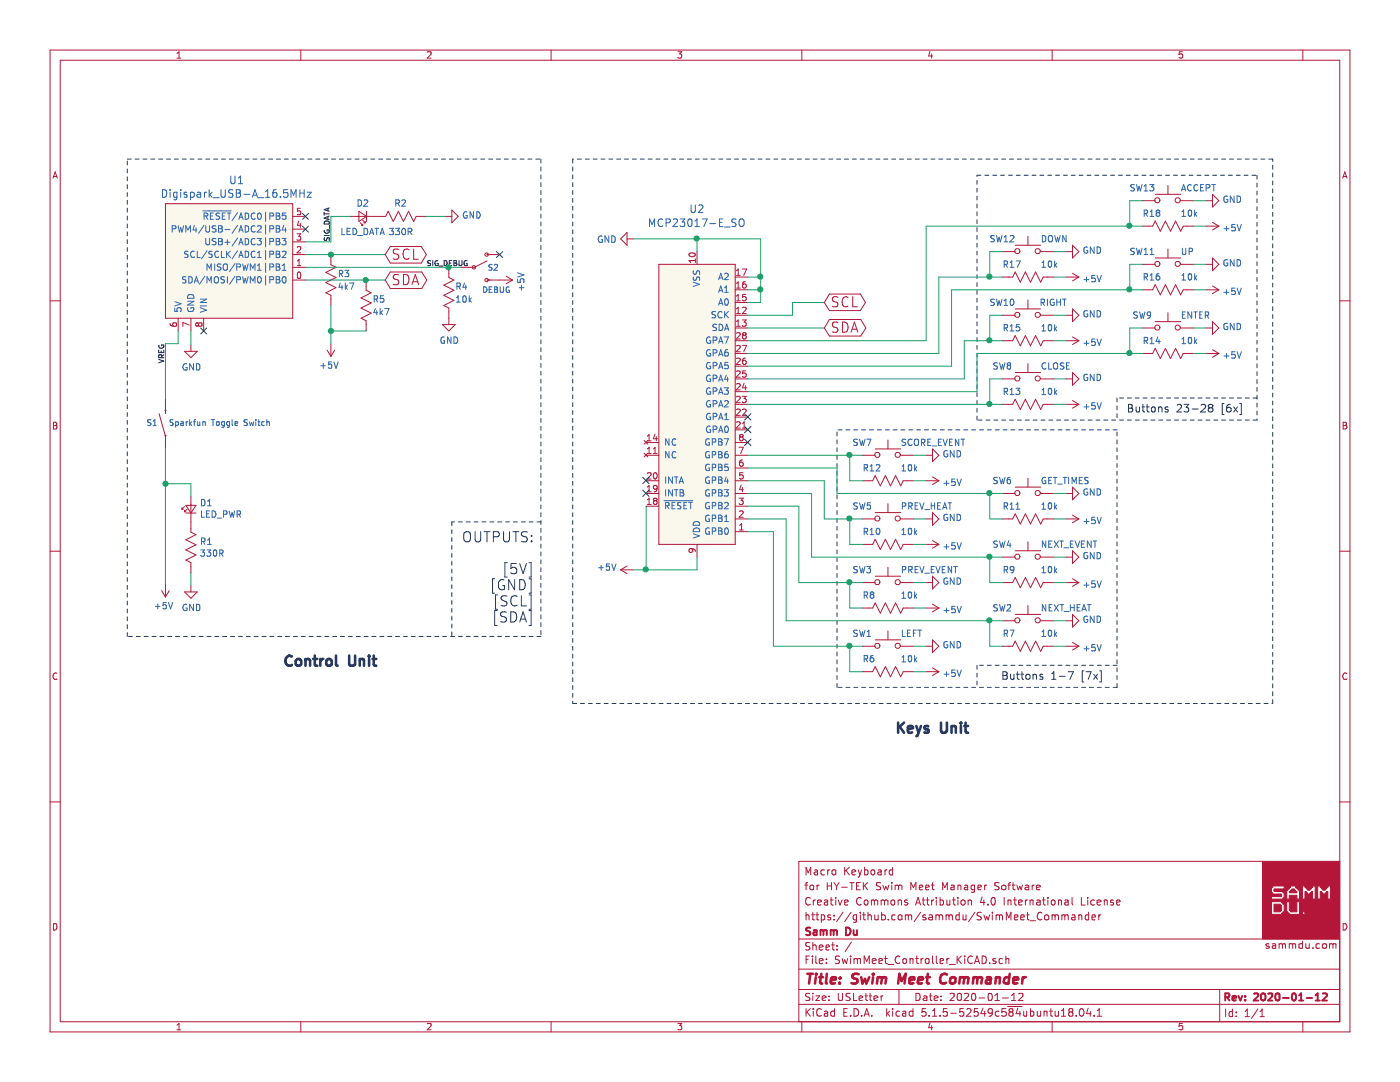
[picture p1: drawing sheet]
EESchema Schematic File Version 4
EELAYER 30 0
EELAYER END
$Descr USLetter 11000 8500
encoding utf-8
Sheet 1 1
Title "Swim Meet Commander"
Date "2020-01-12"
Rev "2020-01-12"
Comp "Samm Du"
Comment1 "https://github.com/sammdu/SwimMeet_Commander"
Comment2 "Creative Commons Attribution 4.0 International License"
Comment3 "for HY-TEK Swim Meet Manager Software"
Comment4 "Macro Keyboard"
$EndDescr
$Comp
L Digistump:Digispark_USB-A_16.5MHz U1
U 1 1
P 1800 2000
F 0 "U1" H 1858 2587 60  0000 C CNN
F 1 "Digispark_USB-A_16.5MHz" H 1858 2481 60  0000 C CNN
F 2 "Digistump:Digispark_USB-A" H 2550 2100 60  0001 L CNN
F 3 "http://digistump.com/products/1" H 2550 2200 60  0001 L CNN
F 4 "Integrated Circuits (ICs)" H 1800 2950 60  0001 L CNN "Category"
F 5 "http://www.microchip.com/mymicrochip/filehandler.aspx?ddocname=en589894" H 1800 3050 60  0001 L CNN "DK_Datasheet_Link"
F 6 "/product-detail/en/microchip-technology/ATTINY85-20SU/ATTINY85-20SU-ND/735470" H 1800 3150 60  0001 L CNN "DK_Detail_Page"
F 7 "IC MCU 8BIT 8KB FLASH 8SOIC" H 1800 3250 60  0001 L CNN "Description"
F 8 "Digispark" H 1800 3350 60  0001 L CNN "Manufacturer"
	1    1800 2000
	1    0    0    -1  
$EndComp
Wire Wire Line
	1500 2710 1500 2600
Wire Wire Line
	1300 3125 1300 2700
Wire Wire Line
	1300 2700 1400 2700
Wire Wire Line
	1400 2700 1400 2600
Wire Wire Line
	5475 1975 5475 1875
NoConn ~ 1600 2600
$Comp
L dk_Interface-I-O-Expanders:MCP23017-E_SO U2
U 1 1
P 5575 3575
F 0 "U2" H 5675 1645 60  0000 C CNN
F 1 "MCP23017-E_SO" H 5675 1755 60  0000 C CNN
F 2 "digikey-footprints:SOIC-28_W7.5mm" H 5775 3775 60  0001 L CNN
F 3 "http://www.microchip.com/mymicrochip/filehandler.aspx?ddocname=en023709" H 5775 3875 60  0001 L CNN
F 4 "MCP23017-E/SO-ND" H 5775 3975 60  0001 L CNN "Digi-Key_PN"
F 5 "MCP23017-E/SO" H 5775 4075 60  0001 L CNN "MPN"
F 6 "Integrated Circuits (ICs)" H 5775 4175 60  0001 L CNN "Category"
F 7 "Interface - I/O Expanders" H 5775 4275 60  0001 L CNN "Family"
F 8 "http://www.microchip.com/mymicrochip/filehandler.aspx?ddocname=en023709" H 5775 4375 60  0001 L CNN "DK_Datasheet_Link"
F 9 "/product-detail/en/microchip-technology/MCP23017-E-SO/MCP23017-E-SO-ND/894271" H 5775 4475 60  0001 L CNN "DK_Detail_Page"
F 10 "IC I/O EXPANDER I2C 16B 28SOIC" H 5775 4575 60  0001 L CNN "Description"
F 11 "Microchip Technology" H 5775 4675 60  0001 L CNN "Manufacturer"
F 12 "Active" H 5775 4775 60  0001 L CNN "Status"
	1    5575 3575
	-1   0    0    1   
$EndComp
Wire Wire Line
	4975 1875 5475 1875
Wire Wire Line
	5075 3975 5075 4475
Wire Wire Line
	5475 4375 5475 4475
Wire Wire Line
	5475 4475 5075 4475
Connection ~ 5075 4475
Wire Wire Line
	5475 1875 5975 1875
Wire Wire Line
	5975 1875 5975 2175
Wire Wire Line
	5975 2175 5875 2175
Connection ~ 5475 1875
Wire Wire Line
	5975 2175 5975 2275
Wire Wire Line
	5975 2275 5875 2275
Connection ~ 5975 2175
Wire Wire Line
	5975 2275 5975 2375
Wire Wire Line
	5975 2375 5875 2375
Connection ~ 5975 2275
NoConn ~ 5075 3775
NoConn ~ 5075 3875
Text GLabel 6475 2375 2    80   BiDi ~ 0
SCL
Text GLabel 6475 2575 2    80   BiDi ~ 0
SDA
Wire Wire Line
	2400 2000 2600 2000
Text GLabel 3025 2000 2    80   BiDi ~ 0
SCL
Text GLabel 3025 2200 2    80   BiDi ~ 0
SDA
$Comp
L SAMM_Misc:R_US R3
U 1 1
P 2600 2200
F 0 "R3" H 2650 2250 50  0000 L CNN
F 1 "4k7" H 2650 2150 50  0000 L CNN
F 2 "Resistor_SMD:R_0805_2012Metric_Pad1.15x1.40mm_HandSolder" V 2530 2200 50  0001 C CNN
F 3 "~" H 2600 2200 50  0001 C CNN
	1    2600 2200
	1    0    0    -1  
$EndComp
$Comp
L SAMM_Misc:R_US R5
U 1 1
P 2875 2400
F 0 "R5" H 2925 2450 50  0000 L CNN
F 1 "4k7" H 2925 2350 50  0000 L CNN
F 2 "Resistor_SMD:R_0805_2012Metric_Pad1.15x1.40mm_HandSolder" V 2805 2400 50  0001 C CNN
F 3 "~" H 2875 2400 50  0001 C CNN
	1    2875 2400
	1    0    0    -1  
$EndComp
Wire Wire Line
	2600 2400 2600 2600
Connection ~ 2600 2600
Wire Wire Line
	2600 2600 2600 2700
Wire Wire Line
	1300 3525 1300 3800
$Comp
L Device:LED_Small D1
U 1 1
P 1500 4000
F 0 "D1" V 1546 3932 50  0000 R CNN
F 1 "LED_PWR" V 1455 3932 50  0000 R CNN
F 2 "LED_THT:LED_D5.0mm" V 1500 4000 50  0001 C CNN
F 3 "~" V 1500 4000 50  0001 C CNN
	1    1500 4000
	0    -1   -1   0   
$EndComp
Wire Wire Line
	1500 3800 1300 3800
$Comp
L SAMM_Misc:R_US R2
U 1 1
P 3150 1700
F 0 "R2" V 3250 1650 50  0000 L CNN
F 1 "330R" V 3025 1600 50  0000 L CNN
F 2 "Resistor_SMD:R_0805_2012Metric_Pad1.15x1.40mm_HandSolder" V 3080 1700 50  0001 C CNN
F 3 "~" H 3150 1700 50  0001 C CNN
	1    3150 1700
	0    -1   -1   0   
$EndComp
Wire Wire Line
	2400 1900 2600 1900
Wire Wire Line
	3500 1700 3350 1700
Wire Notes Line
	1000 5000 1000 1250
Wire Notes Line
	1000 1250 4250 1250
Wire Notes Line
	4250 1250 4250 5000
Wire Notes Line
	4250 5000 1000 5000
Text Notes 4200 4900 2    80   ~ 0
OUTPUTS:\n\n    [5V]\n    [GND]\n    [SCL]\n    [SDA]
$Comp
L Switch:SW_Push SW7
U 1 1
P 6975 3575
F 0 "SW7" H 6775 3675 50  0000 C CNN
F 1 "SCORE_EVENT" H 7075 3675 50  0000 L CNN
F 2 "SAMM_Misc:SW_KeySwitch_KS1100_E-SWITCH" H 6975 3775 50  0001 C CNN
F 3 "~" H 6975 3775 50  0001 C CNN
	1    6975 3575
	1    0    0    -1  
$EndComp
$Comp
L SAMM_Misc:R_US R12
U 1 1
P 6975 3775
F 0 "R12" V 6875 3575 50  0000 L CNN
F 1 "10k" V 6875 3875 50  0000 L CNN
F 2 "Resistor_SMD:R_0805_2012Metric_Pad1.15x1.40mm_HandSolder" V 6905 3775 50  0001 C CNN
F 3 "~" H 6975 3775 50  0001 C CNN
	1    6975 3775
	0    1    1    0   
$EndComp
Wire Wire Line
	6775 3775 6675 3775
Wire Wire Line
	6675 3775 6675 3575
Wire Wire Line
	6675 3575 6775 3575
Connection ~ 6675 3575
Wire Wire Line
	7275 3775 7175 3775
Wire Wire Line
	7275 3575 7175 3575
$Comp
L Switch:SW_Push SW5
U 1 1
P 6975 4075
F 0 "SW5" H 6775 4175 50  0000 C CNN
F 1 "PREV_HEAT" H 7075 4175 50  0000 L CNN
F 2 "SAMM_Misc:SW_KeySwitch_KS1100_E-SWITCH" H 6975 4275 50  0001 C CNN
F 3 "~" H 6975 4275 50  0001 C CNN
	1    6975 4075
	1    0    0    -1  
$EndComp
$Comp
L SAMM_Misc:R_US R10
U 1 1
P 6975 4275
F 0 "R10" V 6875 4075 50  0000 L CNN
F 1 "10k" V 6875 4375 50  0000 L CNN
F 2 "Resistor_SMD:R_0805_2012Metric_Pad1.15x1.40mm_HandSolder" V 6905 4275 50  0001 C CNN
F 3 "~" H 6975 4275 50  0001 C CNN
	1    6975 4275
	0    1    1    0   
$EndComp
Wire Wire Line
	6775 4275 6675 4275
Wire Wire Line
	6675 4275 6675 4075
Wire Wire Line
	6675 4075 6775 4075
Connection ~ 6675 4075
Wire Wire Line
	7275 4275 7175 4275
Wire Wire Line
	7275 4075 7175 4075
$Comp
L Switch:SW_Push SW3
U 1 1
P 6975 4575
F 0 "SW3" H 6775 4675 50  0000 C CNN
F 1 "PREV_EVENT" H 7075 4675 50  0000 L CNN
F 2 "SAMM_Misc:SW_KeySwitch_KS1100_E-SWITCH" H 6975 4775 50  0001 C CNN
F 3 "~" H 6975 4775 50  0001 C CNN
	1    6975 4575
	1    0    0    -1  
$EndComp
$Comp
L SAMM_Misc:R_US R8
U 1 1
P 6975 4775
F 0 "R8" V 6875 4575 50  0000 L CNN
F 1 "10k" V 6875 4875 50  0000 L CNN
F 2 "Resistor_SMD:R_0805_2012Metric_Pad1.15x1.40mm_HandSolder" V 6905 4775 50  0001 C CNN
F 3 "~" H 6975 4775 50  0001 C CNN
	1    6975 4775
	0    1    1    0   
$EndComp
Wire Wire Line
	6775 4775 6675 4775
Wire Wire Line
	6675 4775 6675 4575
Wire Wire Line
	6675 4575 6775 4575
Connection ~ 6675 4575
Wire Wire Line
	7275 4775 7175 4775
Wire Wire Line
	7275 4575 7175 4575
$Comp
L Switch:SW_Push SW1
U 1 1
P 6975 5075
F 0 "SW1" H 6775 5175 50  0000 C CNN
F 1 "LEFT" H 7075 5175 50  0000 L CNN
F 2 "SAMM_Misc:SW_KeySwitch_KS1100_E-SWITCH" H 6975 5275 50  0001 C CNN
F 3 "~" H 6975 5275 50  0001 C CNN
	1    6975 5075
	1    0    0    -1  
$EndComp
$Comp
L SAMM_Misc:R_US R6
U 1 1
P 6975 5275
F 0 "R6" V 6875 5075 50  0000 L CNN
F 1 "10k" V 6875 5375 50  0000 L CNN
F 2 "Resistor_SMD:R_0805_2012Metric_Pad1.15x1.40mm_HandSolder" V 6905 5275 50  0001 C CNN
F 3 "~" H 6975 5275 50  0001 C CNN
	1    6975 5275
	0    1    1    0   
$EndComp
Wire Wire Line
	6775 5275 6675 5275
Wire Wire Line
	6675 5275 6675 5075
Wire Wire Line
	6675 5075 6775 5075
Connection ~ 6675 5075
Wire Wire Line
	7275 5275 7175 5275
Wire Wire Line
	7275 5075 7175 5075
$Comp
L Switch:SW_Push SW6
U 1 1
P 8075 3875
F 0 "SW6" H 7875 3975 50  0000 C CNN
F 1 "GET_TIMES" H 8175 3975 50  0000 L CNN
F 2 "SAMM_Misc:SW_KeySwitch_KS1100_E-SWITCH" H 8075 4075 50  0001 C CNN
F 3 "~" H 8075 4075 50  0001 C CNN
	1    8075 3875
	1    0    0    -1  
$EndComp
$Comp
L SAMM_Misc:R_US R11
U 1 1
P 8075 4075
F 0 "R11" V 7975 3875 50  0000 L CNN
F 1 "10k" V 7975 4175 50  0000 L CNN
F 2 "Resistor_SMD:R_0805_2012Metric_Pad1.15x1.40mm_HandSolder" V 8005 4075 50  0001 C CNN
F 3 "~" H 8075 4075 50  0001 C CNN
	1    8075 4075
	0    1    1    0   
$EndComp
Wire Wire Line
	7875 4075 7775 4075
Wire Wire Line
	7775 4075 7775 3875
Wire Wire Line
	7775 3875 7875 3875
Connection ~ 7775 3875
Wire Wire Line
	8375 4075 8275 4075
Wire Wire Line
	8375 3875 8275 3875
$Comp
L Switch:SW_Push SW4
U 1 1
P 8075 4375
F 0 "SW4" H 7875 4475 50  0000 C CNN
F 1 "NEXT_EVENT" H 8175 4475 50  0000 L CNN
F 2 "SAMM_Misc:SW_KeySwitch_KS1100_E-SWITCH" H 8075 4575 50  0001 C CNN
F 3 "~" H 8075 4575 50  0001 C CNN
	1    8075 4375
	1    0    0    -1  
$EndComp
$Comp
L SAMM_Misc:R_US R9
U 1 1
P 8075 4575
F 0 "R9" V 7975 4375 50  0000 L CNN
F 1 "10k" V 7975 4675 50  0000 L CNN
F 2 "Resistor_SMD:R_0805_2012Metric_Pad1.15x1.40mm_HandSolder" V 8005 4575 50  0001 C CNN
F 3 "~" H 8075 4575 50  0001 C CNN
	1    8075 4575
	0    1    1    0   
$EndComp
Wire Wire Line
	7875 4575 7775 4575
Wire Wire Line
	7775 4575 7775 4375
Wire Wire Line
	7775 4375 7875 4375
Connection ~ 7775 4375
Wire Wire Line
	8375 4575 8275 4575
Wire Wire Line
	8375 4375 8275 4375
$Comp
L Switch:SW_Push SW2
U 1 1
P 8075 4875
F 0 "SW2" H 7875 4975 50  0000 C CNN
F 1 "NEXT_HEAT" H 8175 4975 50  0000 L CNN
F 2 "SAMM_Misc:SW_KeySwitch_KS1100_E-SWITCH" H 8075 5075 50  0001 C CNN
F 3 "~" H 8075 5075 50  0001 C CNN
	1    8075 4875
	1    0    0    -1  
$EndComp
$Comp
L SAMM_Misc:R_US R7
U 1 1
P 8075 5075
F 0 "R7" V 7975 4875 50  0000 L CNN
F 1 "10k" V 7975 5175 50  0000 L CNN
F 2 "Resistor_SMD:R_0805_2012Metric_Pad1.15x1.40mm_HandSolder" V 8005 5075 50  0001 C CNN
F 3 "~" H 8075 5075 50  0001 C CNN
	1    8075 5075
	0    1    1    0   
$EndComp
Wire Wire Line
	7875 5075 7775 5075
Wire Wire Line
	7775 5075 7775 4875
Wire Wire Line
	7775 4875 7875 4875
Connection ~ 7775 4875
Wire Wire Line
	8375 5075 8275 5075
Wire Wire Line
	8375 4875 8275 4875
Wire Wire Line
	5875 3575 6675 3575
Wire Wire Line
	5875 3675 6575 3675
Wire Wire Line
	6575 3675 6575 3875
Wire Wire Line
	6575 3875 7775 3875
Wire Wire Line
	5875 3775 6475 3775
Wire Wire Line
	6475 3775 6475 4075
Wire Wire Line
	6475 4075 6675 4075
Wire Wire Line
	5875 3875 6375 3875
Wire Wire Line
	6375 3875 6375 4375
Wire Wire Line
	6375 4375 7775 4375
Wire Wire Line
	5875 3975 6275 3975
Wire Wire Line
	6275 3975 6275 4575
Wire Wire Line
	6275 4575 6675 4575
Wire Wire Line
	5875 4075 6175 4075
Wire Wire Line
	6175 4075 6175 4875
Wire Wire Line
	6175 4875 7775 4875
Wire Wire Line
	5875 4175 6075 4175
Wire Wire Line
	6075 4175 6075 5075
Wire Wire Line
	6075 5075 6675 5075
$Comp
L Switch:SW_Push SW12
U 1 1
P 8075 1975
F 0 "SW12" H 7875 2075 50  0000 C CNN
F 1 "DOWN" H 8175 2075 50  0000 L CNN
F 2 "SAMM_Misc:SW_KeySwitch_KS1100_E-SWITCH" H 8075 2175 50  0001 C CNN
F 3 "~" H 8075 2175 50  0001 C CNN
	1    8075 1975
	1    0    0    -1  
$EndComp
$Comp
L SAMM_Misc:R_US R17
U 1 1
P 8075 2175
F 0 "R17" V 7975 1975 50  0000 L CNN
F 1 "10k" V 7975 2275 50  0000 L CNN
F 2 "Resistor_SMD:R_0805_2012Metric_Pad1.15x1.40mm_HandSolder" V 8005 2175 50  0001 C CNN
F 3 "~" H 8075 2175 50  0001 C CNN
	1    8075 2175
	0    1    1    0   
$EndComp
Wire Wire Line
	7875 2175 7775 2175
Wire Wire Line
	7775 2175 7775 1975
Wire Wire Line
	7775 1975 7875 1975
Wire Wire Line
	8375 2175 8275 2175
Wire Wire Line
	8375 1975 8275 1975
$Comp
L Switch:SW_Push SW10
U 1 1
P 8075 2475
F 0 "SW10" H 7875 2575 50  0000 C CNN
F 1 "RIGHT" H 8275 2575 50  0000 C CNN
F 2 "SAMM_Misc:SW_KeySwitch_KS1100_E-SWITCH" H 8075 2675 50  0001 C CNN
F 3 "~" H 8075 2675 50  0001 C CNN
	1    8075 2475
	1    0    0    -1  
$EndComp
$Comp
L SAMM_Misc:R_US R15
U 1 1
P 8075 2675
F 0 "R15" V 7975 2475 50  0000 L CNN
F 1 "10k" V 7975 2775 50  0000 L CNN
F 2 "Resistor_SMD:R_0805_2012Metric_Pad1.15x1.40mm_HandSolder" V 8005 2675 50  0001 C CNN
F 3 "~" H 8075 2675 50  0001 C CNN
	1    8075 2675
	0    1    1    0   
$EndComp
Wire Wire Line
	7875 2675 7775 2675
Wire Wire Line
	7775 2675 7775 2475
Wire Wire Line
	7775 2475 7875 2475
Wire Wire Line
	8375 2675 8275 2675
Wire Wire Line
	8375 2475 8275 2475
$Comp
L Switch:SW_Push SW8
U 1 1
P 8075 2975
F 0 "SW8" H 7875 3075 50  0000 C CNN
F 1 "CLOSE" H 8175 3075 50  0000 L CNN
F 2 "SAMM_Misc:SW_KeySwitch_KS1100_E-SWITCH" H 8075 3175 50  0001 C CNN
F 3 "~" H 8075 3175 50  0001 C CNN
	1    8075 2975
	1    0    0    -1  
$EndComp
$Comp
L SAMM_Misc:R_US R13
U 1 1
P 8075 3175
F 0 "R13" V 7975 2975 50  0000 L CNN
F 1 "10k" V 7975 3275 50  0000 L CNN
F 2 "Resistor_SMD:R_0805_2012Metric_Pad1.15x1.40mm_HandSolder" V 8005 3175 50  0001 C CNN
F 3 "~" H 8075 3175 50  0001 C CNN
	1    8075 3175
	0    1    1    0   
$EndComp
Wire Wire Line
	7875 3175 7775 3175
Wire Wire Line
	7775 3175 7775 2975
Wire Wire Line
	7775 2975 7875 2975
Wire Wire Line
	8375 3175 8275 3175
Wire Wire Line
	8375 2975 8275 2975
$Comp
L Switch:SW_Push SW13
U 1 1
P 9175 1575
F 0 "SW13" H 8975 1675 50  0000 C CNN
F 1 "ACCEPT" H 9275 1675 50  0000 L CNN
F 2 "SAMM_Misc:SW_KeySwitch_KS1100_E-SWITCH" H 9175 1775 50  0001 C CNN
F 3 "~" H 9175 1775 50  0001 C CNN
	1    9175 1575
	1    0    0    -1  
$EndComp
$Comp
L SAMM_Misc:R_US R18
U 1 1
P 9175 1775
F 0 "R18" V 9075 1575 50  0000 L CNN
F 1 "10k" V 9075 1875 50  0000 L CNN
F 2 "Resistor_SMD:R_0805_2012Metric_Pad1.15x1.40mm_HandSolder" V 9105 1775 50  0001 C CNN
F 3 "~" H 9175 1775 50  0001 C CNN
	1    9175 1775
	0    1    1    0   
$EndComp
Wire Wire Line
	8875 1775 8875 1575
Wire Wire Line
	8875 1575 8975 1575
Wire Wire Line
	9475 1775 9375 1775
Wire Wire Line
	9475 1575 9375 1575
$Comp
L Switch:SW_Push SW11
U 1 1
P 9175 2075
F 0 "SW11" H 8975 2175 50  0000 C CNN
F 1 "UP" H 9275 2175 50  0000 L CNN
F 2 "SAMM_Misc:SW_KeySwitch_KS1100_E-SWITCH" H 9175 2275 50  0001 C CNN
F 3 "~" H 9175 2275 50  0001 C CNN
	1    9175 2075
	1    0    0    -1  
$EndComp
$Comp
L SAMM_Misc:R_US R16
U 1 1
P 9175 2275
F 0 "R16" V 9075 2075 50  0000 L CNN
F 1 "10k" V 9075 2375 50  0000 L CNN
F 2 "Resistor_SMD:R_0805_2012Metric_Pad1.15x1.40mm_HandSolder" V 9105 2275 50  0001 C CNN
F 3 "~" H 9175 2275 50  0001 C CNN
	1    9175 2275
	0    1    1    0   
$EndComp
Wire Wire Line
	8975 2275 8875 2275
Wire Wire Line
	8875 2275 8875 2075
Wire Wire Line
	8875 2075 8975 2075
Wire Wire Line
	9475 2275 9375 2275
Wire Wire Line
	9475 2075 9375 2075
$Comp
L Switch:SW_Push SW9
U 1 1
P 9175 2575
F 0 "SW9" H 8975 2675 50  0000 C CNN
F 1 "ENTER" H 9275 2675 50  0000 L CNN
F 2 "SAMM_Misc:SW_KeySwitch_KS1100_E-SWITCH" H 9175 2775 50  0001 C CNN
F 3 "~" H 9175 2775 50  0001 C CNN
	1    9175 2575
	1    0    0    -1  
$EndComp
$Comp
L SAMM_Misc:R_US R14
U 1 1
P 9175 2775
F 0 "R14" V 9075 2575 50  0000 L CNN
F 1 "10k" V 9075 2875 50  0000 L CNN
F 2 "Resistor_SMD:R_0805_2012Metric_Pad1.15x1.40mm_HandSolder" V 9105 2775 50  0001 C CNN
F 3 "~" H 9175 2775 50  0001 C CNN
	1    9175 2775
	0    1    1    0   
$EndComp
Wire Wire Line
	8975 2775 8875 2775
Wire Wire Line
	8875 2775 8875 2575
Wire Wire Line
	8875 2575 8975 2575
Wire Wire Line
	9475 2775 9375 2775
Wire Wire Line
	9475 2575 9375 2575
Wire Wire Line
	8875 1775 8975 1775
Connection ~ 8875 1775
Wire Wire Line
	7275 1775 8875 1775
Wire Wire Line
	7275 2675 7275 1775
Wire Wire Line
	5875 2675 7275 2675
Connection ~ 7775 2175
Wire Wire Line
	7375 2175 7775 2175
Wire Wire Line
	7375 2775 7375 2175
Wire Wire Line
	5875 2775 7375 2775
Wire Wire Line
	7475 2875 5875 2875
Wire Wire Line
	7475 2275 7475 2875
Connection ~ 8875 2275
Wire Wire Line
	8875 2275 7475 2275
Connection ~ 7775 2675
Wire Wire Line
	7575 2675 7775 2675
Wire Wire Line
	7575 2975 7575 2675
Wire Wire Line
	5875 2975 7575 2975
Wire Wire Line
	7675 3075 5875 3075
Wire Wire Line
	7675 2775 7675 3075
Connection ~ 8875 2775
Wire Wire Line
	8875 2775 7675 2775
Connection ~ 7775 3175
Wire Wire Line
	7775 3175 5875 3175
Wire Notes Line
	8775 5400 6575 5400
Wire Notes Line
	6575 5400 6575 3375
Wire Notes Line
	7675 3300 7675 1375
Wire Notes Line
	7675 1375 9875 1375
Wire Notes Line
	9875 1375 9875 3300
Wire Notes Line
	4250 4100 3550 4100
Wire Notes Line
	3550 4100 3550 5000
Wire Notes Line
	8775 5225 7675 5225
Wire Notes Line
	7675 5225 7675 5400
Wire Notes Line
	9875 3125 8775 3125
Text Notes 8675 5350 2    60   ~ 0
Buttons 1-7 [7x]
Text Notes 9775 3250 2    60   ~ 0
Buttons 23-28 [6x]
NoConn ~ 5875 3475
NoConn ~ 5875 3275
NoConn ~ 5875 3375
Text Notes 2975 5250 2    80   ~ 16
Control Unit
Text Notes 7625 5775 2    80   ~ 16
Keys Unit
$Comp
L Device:LED_Small D2
U 1 1
P 2850 1700
F 0 "D2" H 2850 1600 50  0000 C CNN
F 1 "LED_DATA" H 2850 1825 50  0000 C CNN
F 2 "LED_THT:LED_D5.0mm" V 2850 1700 50  0001 C CNN
F 3 "~" V 2850 1700 50  0001 C CNN
	1    2850 1700
	-1   0    0    1   
$EndComp
NoConn ~ 2400 1700
NoConn ~ 2400 1800
$Comp
L SparkFun-Switches:ROCKER_SWITCH-SPST_PTH_RIGHT_ANGLE S1
U 1 1
P 1300 3325
F 0 "S1" V 1300 3385 45  0000 L CNN
F 1 "Sparkfun Toggle Switch" V 1300 2495 45  0000 L CNN
F 2 "spk_Switches:TOGGLE_PANEL_COM-09276" H 1300 3525 20  0001 C CNN
F 3 "" H 1300 3325 50  0001 C CNN
F 4 "SWCH-08863" V 1420 2625 60  0001 L CNN "Field4"
	1    1300 3325
	0    -1   -1   0   
$EndComp
Wire Wire Line
	2600 1900 2600 1700
Wire Wire Line
	2600 1700 2750 1700
$Comp
L power:+5V #PWR0101
U 1 1
P 1300 4590
F 0 "#PWR0101" H 1300 4440 50  0001 C CNN
F 1 "+5V" H 1315 4763 50  0000 C CNN
F 2 "" H 1300 4590 50  0001 C CNN
F 3 "" H 1300 4590 50  0001 C CNN
	1    1300 4590
	-1   0    0    1   
$EndComp
Wire Wire Line
	1300 3800 1300 4590
Connection ~ 1300 3800
$Comp
L power:GND #PWR0102
U 1 1
P 1500 4600
F 0 "#PWR0102" H 1500 4350 50  0001 C CNN
F 1 "GND" H 1505 4427 50  0000 C CNN
F 2 "" H 1500 4600 50  0001 C CNN
F 3 "" H 1500 4600 50  0001 C CNN
	1    1500 4600
	1    0    0    -1  
$EndComp
$Comp
L power:GND #PWR0103
U 1 1
P 1500 2710
F 0 "#PWR0103" H 1500 2460 50  0001 C CNN
F 1 "GND" H 1505 2537 50  0000 C CNN
F 2 "" H 1500 2710 50  0001 C CNN
F 3 "" H 1500 2710 50  0001 C CNN
	1    1500 2710
	1    0    0    -1  
$EndComp
$Comp
L SAMM_Misc:R_US R1
U 1 1
P 1500 4300
F 0 "R1" H 1568 4346 50  0000 L CNN
F 1 "330R" H 1568 4255 50  0000 L CNN
F 2 "Resistor_SMD:R_0805_2012Metric_Pad1.15x1.40mm_HandSolder" V 1430 4300 50  0001 C CNN
F 3 "~" H 1500 4300 50  0001 C CNN
	1    1500 4300
	1    0    0    -1  
$EndComp
Wire Wire Line
	1500 4500 1500 4600
$Comp
L power:+5V #PWR0104
U 1 1
P 2600 2700
F 0 "#PWR0104" H 2600 2550 50  0001 C CNN
F 1 "+5V" H 2615 2873 50  0000 C CNN
F 2 "" H 2600 2700 50  0001 C CNN
F 3 "" H 2600 2700 50  0001 C CNN
	1    2600 2700
	-1   0    0    1   
$EndComp
$Comp
L power:GND #PWR0105
U 1 1
P 4975 1875
F 0 "#PWR0105" H 4975 1625 50  0001 C CNN
F 1 "GND" V 4980 1747 50  0000 R CNN
F 2 "" H 4975 1875 50  0001 C CNN
F 3 "" H 4975 1875 50  0001 C CNN
	1    4975 1875
	0    1    1    0   
$EndComp
$Comp
L power:GND #PWR0106
U 1 1
P 3500 1700
F 0 "#PWR0106" H 3500 1450 50  0001 C CNN
F 1 "GND" V 3505 1572 50  0000 R CNN
F 2 "" H 3500 1700 50  0001 C CNN
F 3 "" H 3500 1700 50  0001 C CNN
	1    3500 1700
	0    -1   -1   0   
$EndComp
Wire Wire Line
	5075 4475 4975 4475
$Comp
L power:+5V #PWR0107
U 1 1
P 4975 4475
F 0 "#PWR0107" H 4975 4325 50  0001 C CNN
F 1 "+5V" V 4990 4603 50  0000 L CNN
F 2 "" H 4975 4475 50  0001 C CNN
F 3 "" H 4975 4475 50  0001 C CNN
	1    4975 4475
	0    -1   -1   0   
$EndComp
$Comp
L power:GND #PWR0108
U 1 1
P 7275 5075
F 0 "#PWR0108" H 7275 4825 50  0001 C CNN
F 1 "GND" V 7280 4947 50  0000 R CNN
F 2 "" H 7275 5075 50  0001 C CNN
F 3 "" H 7275 5075 50  0001 C CNN
	1    7275 5075
	0    -1   -1   0   
$EndComp
$Comp
L power:GND #PWR0109
U 1 1
P 7275 4575
F 0 "#PWR0109" H 7275 4325 50  0001 C CNN
F 1 "GND" V 7280 4447 50  0000 R CNN
F 2 "" H 7275 4575 50  0001 C CNN
F 3 "" H 7275 4575 50  0001 C CNN
	1    7275 4575
	0    -1   -1   0   
$EndComp
$Comp
L power:GND #PWR0110
U 1 1
P 7275 4075
F 0 "#PWR0110" H 7275 3825 50  0001 C CNN
F 1 "GND" V 7280 3947 50  0000 R CNN
F 2 "" H 7275 4075 50  0001 C CNN
F 3 "" H 7275 4075 50  0001 C CNN
	1    7275 4075
	0    -1   -1   0   
$EndComp
$Comp
L power:GND #PWR0111
U 1 1
P 7275 3575
F 0 "#PWR0111" H 7275 3325 50  0001 C CNN
F 1 "GND" V 7280 3447 50  0000 R CNN
F 2 "" H 7275 3575 50  0001 C CNN
F 3 "" H 7275 3575 50  0001 C CNN
	1    7275 3575
	0    -1   -1   0   
$EndComp
$Comp
L power:GND #PWR0112
U 1 1
P 8375 3875
F 0 "#PWR0112" H 8375 3625 50  0001 C CNN
F 1 "GND" V 8380 3747 50  0000 R CNN
F 2 "" H 8375 3875 50  0001 C CNN
F 3 "" H 8375 3875 50  0001 C CNN
	1    8375 3875
	0    -1   -1   0   
$EndComp
$Comp
L power:GND #PWR0113
U 1 1
P 8375 4375
F 0 "#PWR0113" H 8375 4125 50  0001 C CNN
F 1 "GND" V 8380 4247 50  0000 R CNN
F 2 "" H 8375 4375 50  0001 C CNN
F 3 "" H 8375 4375 50  0001 C CNN
	1    8375 4375
	0    -1   -1   0   
$EndComp
$Comp
L power:GND #PWR0114
U 1 1
P 8375 4875
F 0 "#PWR0114" H 8375 4625 50  0001 C CNN
F 1 "GND" V 8380 4747 50  0000 R CNN
F 2 "" H 8375 4875 50  0001 C CNN
F 3 "" H 8375 4875 50  0001 C CNN
	1    8375 4875
	0    -1   -1   0   
$EndComp
Text Label 1300 2700 3    40   ~ 0
VREG
$Comp
L power:GND #PWR0115
U 1 1
P 8375 1975
F 0 "#PWR0115" H 8375 1725 50  0001 C CNN
F 1 "GND" V 8380 1847 50  0000 R CNN
F 2 "" H 8375 1975 50  0001 C CNN
F 3 "" H 8375 1975 50  0001 C CNN
	1    8375 1975
	0    -1   -1   0   
$EndComp
$Comp
L power:GND #PWR0116
U 1 1
P 8375 2475
F 0 "#PWR0116" H 8375 2225 50  0001 C CNN
F 1 "GND" V 8380 2347 50  0000 R CNN
F 2 "" H 8375 2475 50  0001 C CNN
F 3 "" H 8375 2475 50  0001 C CNN
	1    8375 2475
	0    -1   -1   0   
$EndComp
$Comp
L power:GND #PWR0117
U 1 1
P 8375 2975
F 0 "#PWR0117" H 8375 2725 50  0001 C CNN
F 1 "GND" V 8380 2847 50  0000 R CNN
F 2 "" H 8375 2975 50  0001 C CNN
F 3 "" H 8375 2975 50  0001 C CNN
	1    8375 2975
	0    -1   -1   0   
$EndComp
$Comp
L power:GND #PWR0118
U 1 1
P 9475 2575
F 0 "#PWR0118" H 9475 2325 50  0001 C CNN
F 1 "GND" V 9480 2447 50  0000 R CNN
F 2 "" H 9475 2575 50  0001 C CNN
F 3 "" H 9475 2575 50  0001 C CNN
	1    9475 2575
	0    -1   -1   0   
$EndComp
$Comp
L power:GND #PWR0119
U 1 1
P 9475 2075
F 0 "#PWR0119" H 9475 1825 50  0001 C CNN
F 1 "GND" V 9480 1947 50  0000 R CNN
F 2 "" H 9475 2075 50  0001 C CNN
F 3 "" H 9475 2075 50  0001 C CNN
	1    9475 2075
	0    -1   -1   0   
$EndComp
$Comp
L power:GND #PWR0120
U 1 1
P 9475 1575
F 0 "#PWR0120" H 9475 1325 50  0001 C CNN
F 1 "GND" V 9480 1447 50  0000 R CNN
F 2 "" H 9475 1575 50  0001 C CNN
F 3 "" H 9475 1575 50  0001 C CNN
	1    9475 1575
	0    -1   -1   0   
$EndComp
Wire Wire Line
	1500 3800 1500 3900
Wire Wire Line
	5875 2475 6225 2475
Wire Wire Line
	6225 2475 6225 2375
Wire Wire Line
	6225 2375 6475 2375
Wire Wire Line
	6475 2575 5875 2575
$Comp
L power:+5V #PWR0121
U 1 1
P 7275 5275
F 0 "#PWR0121" H 7275 5125 50  0001 C CNN
F 1 "+5V" V 7290 5403 50  0000 L CNN
F 2 "" H 7275 5275 50  0001 C CNN
F 3 "" H 7275 5275 50  0001 C CNN
	1    7275 5275
	0    1    1    0   
$EndComp
$Comp
L power:+5V #PWR0122
U 1 1
P 7275 4775
F 0 "#PWR0122" H 7275 4625 50  0001 C CNN
F 1 "+5V" V 7290 4903 50  0000 L CNN
F 2 "" H 7275 4775 50  0001 C CNN
F 3 "" H 7275 4775 50  0001 C CNN
	1    7275 4775
	0    1    1    0   
$EndComp
$Comp
L power:+5V #PWR0123
U 1 1
P 7275 4275
F 0 "#PWR0123" H 7275 4125 50  0001 C CNN
F 1 "+5V" V 7290 4403 50  0000 L CNN
F 2 "" H 7275 4275 50  0001 C CNN
F 3 "" H 7275 4275 50  0001 C CNN
	1    7275 4275
	0    1    1    0   
$EndComp
$Comp
L power:+5V #PWR0124
U 1 1
P 7275 3775
F 0 "#PWR0124" H 7275 3625 50  0001 C CNN
F 1 "+5V" V 7290 3903 50  0000 L CNN
F 2 "" H 7275 3775 50  0001 C CNN
F 3 "" H 7275 3775 50  0001 C CNN
	1    7275 3775
	0    1    1    0   
$EndComp
$Comp
L power:+5V #PWR0125
U 1 1
P 8375 4075
F 0 "#PWR0125" H 8375 3925 50  0001 C CNN
F 1 "+5V" V 8390 4203 50  0000 L CNN
F 2 "" H 8375 4075 50  0001 C CNN
F 3 "" H 8375 4075 50  0001 C CNN
	1    8375 4075
	0    1    1    0   
$EndComp
$Comp
L power:+5V #PWR0126
U 1 1
P 8375 4575
F 0 "#PWR0126" H 8375 4425 50  0001 C CNN
F 1 "+5V" V 8390 4703 50  0000 L CNN
F 2 "" H 8375 4575 50  0001 C CNN
F 3 "" H 8375 4575 50  0001 C CNN
	1    8375 4575
	0    1    1    0   
$EndComp
$Comp
L power:+5V #PWR0127
U 1 1
P 8375 5075
F 0 "#PWR0127" H 8375 4925 50  0001 C CNN
F 1 "+5V" V 8390 5203 50  0000 L CNN
F 2 "" H 8375 5075 50  0001 C CNN
F 3 "" H 8375 5075 50  0001 C CNN
	1    8375 5075
	0    1    1    0   
$EndComp
$Comp
L power:+5V #PWR0128
U 1 1
P 8375 3175
F 0 "#PWR0128" H 8375 3025 50  0001 C CNN
F 1 "+5V" V 8390 3303 50  0000 L CNN
F 2 "" H 8375 3175 50  0001 C CNN
F 3 "" H 8375 3175 50  0001 C CNN
	1    8375 3175
	0    1    1    0   
$EndComp
$Comp
L power:+5V #PWR0129
U 1 1
P 8375 2675
F 0 "#PWR0129" H 8375 2525 50  0001 C CNN
F 1 "+5V" V 8390 2803 50  0000 L CNN
F 2 "" H 8375 2675 50  0001 C CNN
F 3 "" H 8375 2675 50  0001 C CNN
	1    8375 2675
	0    1    1    0   
$EndComp
$Comp
L power:+5V #PWR0130
U 1 1
P 8375 2175
F 0 "#PWR0130" H 8375 2025 50  0001 C CNN
F 1 "+5V" V 8390 2303 50  0000 L CNN
F 2 "" H 8375 2175 50  0001 C CNN
F 3 "" H 8375 2175 50  0001 C CNN
	1    8375 2175
	0    1    1    0   
$EndComp
$Comp
L power:+5V #PWR0131
U 1 1
P 9475 1775
F 0 "#PWR0131" H 9475 1625 50  0001 C CNN
F 1 "+5V" V 9490 1903 50  0000 L CNN
F 2 "" H 9475 1775 50  0001 C CNN
F 3 "" H 9475 1775 50  0001 C CNN
	1    9475 1775
	0    1    1    0   
$EndComp
$Comp
L power:+5V #PWR0132
U 1 1
P 9475 2275
F 0 "#PWR0132" H 9475 2125 50  0001 C CNN
F 1 "+5V" V 9490 2403 50  0000 L CNN
F 2 "" H 9475 2275 50  0001 C CNN
F 3 "" H 9475 2275 50  0001 C CNN
	1    9475 2275
	0    1    1    0   
$EndComp
$Comp
L power:+5V #PWR0133
U 1 1
P 9475 2775
F 0 "#PWR0133" H 9475 2625 50  0001 C CNN
F 1 "+5V" V 9490 2903 50  0000 L CNN
F 2 "" H 9475 2775 50  0001 C CNN
F 3 "" H 9475 2775 50  0001 C CNN
	1    9475 2775
	0    1    1    0   
$EndComp
Text Label 2600 1900 1    40   ~ 0
SIG_DATA
Connection ~ 2600 2000
Wire Wire Line
	2600 2000 3025 2000
Wire Wire Line
	2875 2200 3025 2200
Connection ~ 2875 2200
Wire Wire Line
	2400 2200 2875 2200
$Comp
L SAMM_Misc:R_US R4
U 1 1
P 3525 2300
F 0 "R4" H 3575 2350 50  0000 L CNN
F 1 "10k" H 3575 2250 50  0000 L CNN
F 2 "Resistor_SMD:R_0805_2012Metric_Pad1.15x1.40mm_HandSolder" V 3455 2300 50  0001 C CNN
F 3 "~" H 3525 2300 50  0001 C CNN
	1    3525 2300
	1    0    0    -1  
$EndComp
$Comp
L SparkFun-Switches:SWITCH-SPDT-SMD-RIGHT-ANGLE S2
U 1 1
P 3725 2100
F 0 "S2" H 3875 2100 45  0000 C CNN
F 1 "DEBUG" H 3900 1925 45  0000 C CNN
F 2 "spk_Switches:SWITCH_SPST_SMD_A" H 3725 2350 20  0001 C CNN
F 3 "" H 3725 2100 50  0001 C CNN
F 4 "SWCH-10651" H 3775 2297 60  0001 C CNN "Field4"
	1    3725 2100
	1    0    0    -1  
$EndComp
Text Label 3350 2100 0    40   ~ 0
SIG_DEBUG
Wire Notes Line
	9875 3300 7675 3300
Wire Notes Line
	8775 3125 8775 3300
Wire Notes Line
	8775 5400 8775 3375
Wire Notes Line
	8775 3375 6575 3375
Wire Notes Line
	10000 1250 4500 1250
Wire Notes Line
	4500 1250 4500 5525
Wire Notes Line
	4500 5525 10000 5525
Wire Notes Line
	10000 5525 10000 1250
Connection ~ 3525 2100
Wire Wire Line
	3525 2100 3625 2100
Wire Wire Line
	2600 2600 2875 2600
Wire Wire Line
	2400 2100 3525 2100
$Comp
L power:GND #PWR0134
U 1 1
P 3525 2500
F 0 "#PWR0134" H 3525 2250 50  0001 C CNN
F 1 "GND" H 3530 2327 50  0000 C CNN
F 2 "" H 3525 2500 50  0001 C CNN
F 3 "" H 3525 2500 50  0001 C CNN
	1    3525 2500
	1    0    0    -1  
$EndComp
NoConn ~ 3925 2000
$Comp
L power:+5V #PWR0135
U 1 1
P 3925 2200
F 0 "#PWR0135" H 3925 2050 50  0001 C CNN
F 1 "+5V" H 3940 2373 50  0000 C CNN
F 2 "" H 3925 2200 50  0001 C CNN
F 3 "" H 3925 2200 50  0001 C CNN
	1    3925 2200
	0    1    1    0   
$EndComp
$EndSCHEMATC
